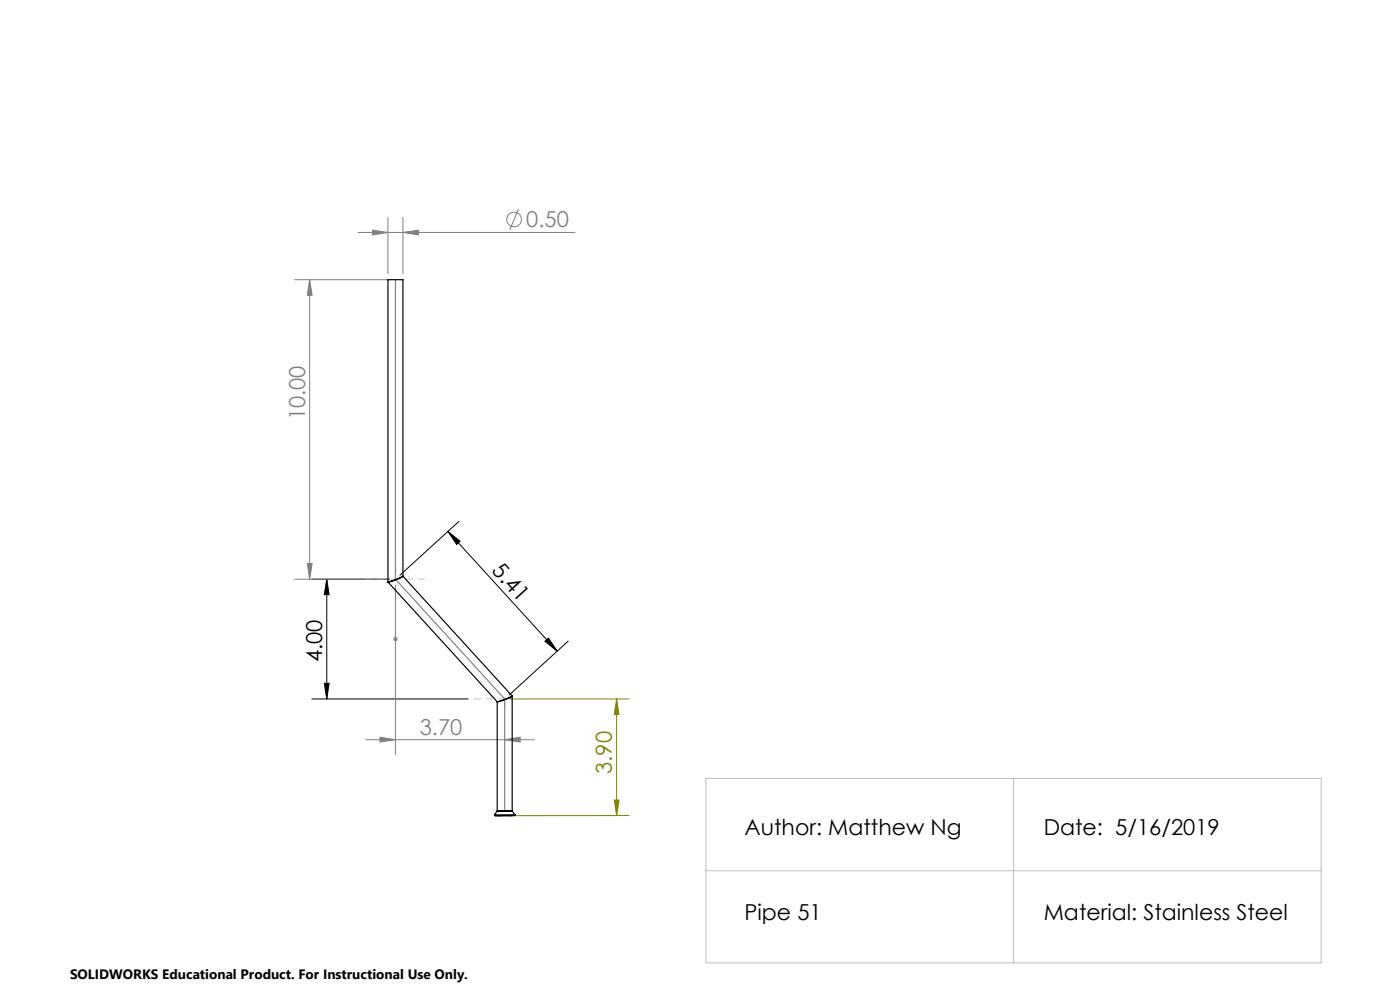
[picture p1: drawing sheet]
<svg xmlns="http://www.w3.org/2000/svg" width="297mm" height="210mm" viewBox="0 0 297 210" stroke-linecap="round" stroke-linejoin="round" font-family="sans-serif">
<g fill="none" stroke="#808080" stroke-width=".21">
<path d="M62.5 59.3h20.1M65.7 59.3l.5 3.3h-1zM65.7 59.3v63.6M76 49.3h46M79 48.8l3.3 .5-3.3 .5zM82.3 46.1v12M85.5 49.3l3.3-.5v1zM85.5 46.1v12M110 44.3l-1.8 4.5M65.2 119.5h1l-.5 3.4zM62.5 122.9h20.1M83.4 135.6h1"/>
<path d="M83.5 135.2l.7 .7M83.9 124.1v36M84.2 135.2l-.7 .7M77.6 156.9h35.8M80.6 156.4l3.3 .5-3.3 .5zM107.1 156.9l3.2-.5v1z"/>
<circle cx="109.1" cy="46.5" r="1.55"/>
</g>
<path d="M95 112.7l2.6 2.1-.7 .7zM95 112.7l23.2 25.4M97.4 110.6l-12.6 11.4M66.1 122.9h16.5M69.3 122.9v25.4M69.3 122.9l.5 3.2h-1zM115.6 136l.7-.6 1.9 2.7zM120.5 136l-12.5 11.4M66.1 148.3h33.2M68.8 144.9h1l-.5 3.4z" fill="none" stroke="#000" stroke-width=".21"/>
<path d="M108.1 148.3h25.4M130.8 148.3l.5 3.2h-1zM130.8 148.3v24.7M130.3 169.7h1l-.5 3.3zM133.5 173h-25.4" fill="none" stroke="#808000" stroke-width=".21"/>
<path d="M83.9 122.8h-6.3" fill="none" stroke="#c0c0c0" stroke-width=".21" stroke-dasharray="15.2 1.3 1.3 1.3" stroke-dashoffset="14"/>
<path d="M83.9 122.8h6.1" fill="none" stroke="#c0c0c0" stroke-width=".21" stroke-dasharray="15.2 1.3 1.3 1.3" stroke-dashoffset="14.1"/>
<path d="M83.9 122.8v-2.2M107.1 148.2v1.7M108.7 148.2h-1.6" fill="none" stroke="#c0c0c0" stroke-width=".21" stroke-dasharray="15.2 1.3 1.3 1.3"/>
<path d="M107.1 148.2h-6.5" fill="none" stroke="#c0c0c0" stroke-width=".21" stroke-dasharray="15.2 1.3 1.3 1.3" stroke-dashoffset="13.9"/>
<path d="M83.9 122.8v-4.1" fill="none" stroke="#c0c0c0" stroke-width=".21" stroke-dasharray="15.2 1.3 1.3 1.3" stroke-dashoffset="15.1"/>
<path d="M149.8 165.1h130.5v39.1h-130.5zM215 165.1v39.1M149.8 184.7h130.5" fill="none" stroke="#c0c0c0" stroke-width=".21"/>
<path d="M83.9 59.3v63.6l23.2 25.4v23.7" fill="none" stroke="#808080" stroke-width=".25"/>
<g fill="#000">
<path d="M95 112.7l2.6 2.1-.7 .7zM115.6 136l.7-.6 1.9 2.7z"/>
<path d="M69.3 122.9l.5 3.2h-1zM68.8 144.9h1l-.5 3.4z"/>
</g>
<path d="M130.3 169.7h1l-.5 3.3zM130.8 148.3l.5 3.2h-1z" fill="#808000"/>
<g fill="#808080">
<path d="M79 48.8l3.3 .5-3.3 .5zM85.5 49.3l3.3-.5v1zM80.6 156.4l3.3 .5-3.3 .5zM107.1 156.9l3.2-.5v1z"/>
<path d="M65.7 59.3l.5 3.3h-1zM65.2 119.5h1l-.5 3.4z"/>
</g>
<g fill="none" stroke="#000" stroke-width=".25">
<path d="M82.3 123.5l23.2 25.4M85.5 122.2l-2.1 1-1.1 .3M85.5 122.2v-62.9h-3.2v64.2M85.5 122.2l23.2 25.4M105.5 148.9v23.1M108.7 147.6l-2.1 1-1.1 .3M108.7 147.6v24.4M104.9 172.9h4.4M104.9 172.9l.2 .1M105.1 173h4zM105.5 172h3.2M105.5 172l-.6 .9"/>
<path d="M108.7 172l.6 .9M109.3 172.9l-.2 .1"/>
</g>
<g font-size="4.7" fill="#808080">
<text x="111.7" y="48.2">0.50</text>
<text x="64.7" y="89.2" transform="rotate(-90 64.7 89.2)">10.00</text>
<text x="89.1" y="155.9">3.70</text>
</g>
<g font-size="4.7">
<text x="104.1" y="121.2" transform="rotate(48 104.1 121.2)">5.41</text>
<text x="68.3" y="140.5" transform="rotate(-90 68.3 140.5)">4.00</text>
<text x="157.9" y="177.1">Author: Matthew Ng</text>
<text x="221.4" y="177.1">Date: 5/16/2019</text>
<text x="157.9" y="195.2">Pipe 51</text>
<text x="221.4" y="195.2">Material: Stainless Steel</text>
</g>
<text font-size="4.7" fill="#808000" x="129.8" y="164.2" transform="rotate(-90 129.8 164.2)">3.90</text>
<text font-size="2.9" x="14.9" y="207.6">SOLIDWORKS Educational Product. For Instructional Use Only.</text>
</svg>
